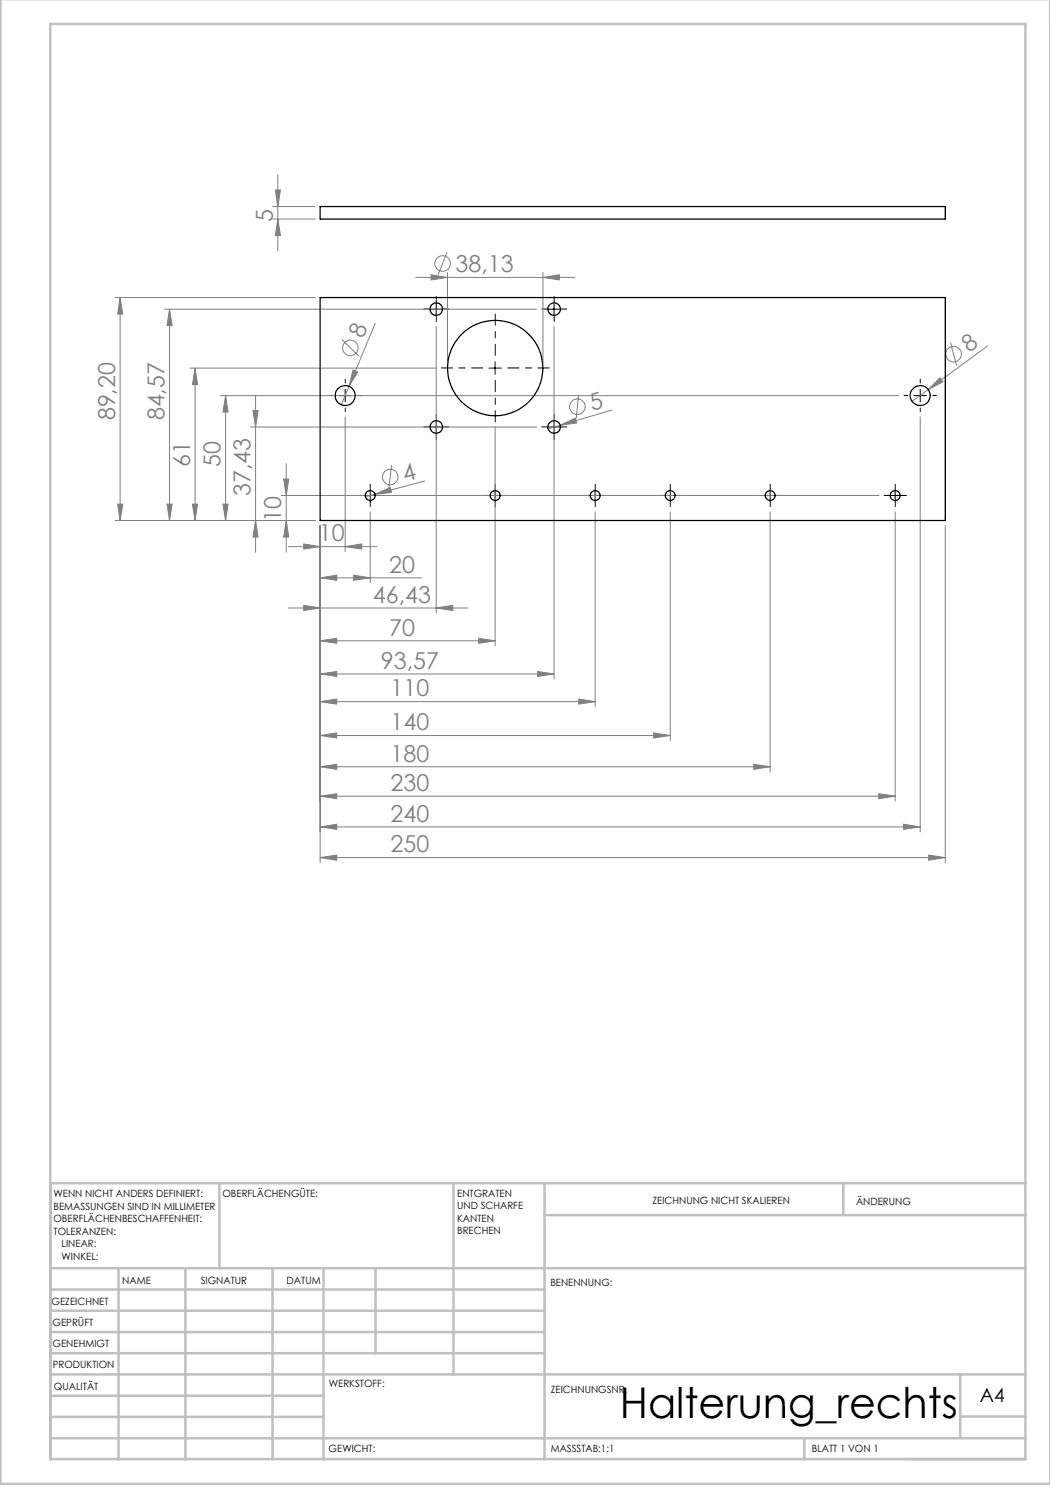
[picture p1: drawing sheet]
<svg xmlns="http://www.w3.org/2000/svg" width="210mm" height="297mm" viewBox="0 0 210 297" stroke-linecap="round" stroke-linejoin="round" font-family="sans-serif">
<g fill="none" stroke="#808080" stroke-width=".2">
<path d="M55.1 38h1l-.5 3.3zM55.6 35v15.2M23 59.5h40M24 59.5v44.6M24 59.5l.6 3.3h-1.1zM54.6 43.8h8.4M54.6 41.3h8.4M55.6 43.8l.5 3.3h-1zM83.1 55.5h31.8M86.2 55l3.3 .5-3.3 .5zM89.4 50.5l-1.8 4.4M89.5 54.5v18.1"/>
<path d="M108.6 55.5l3.3-.5v1zM108.6 54.5v18.1M32.9 61.8h74.4M33.9 61.8v42.3M33.9 61.8l.5 3.3h-1zM38 73.6h49.2M39 73.6v30.5M39 73.6l.5 3.3h-1zM44.1 79.1h135.7M45.1 79.1v25M45.1 79.1l.5 3.3h-1zM51.1 79.1v31.4"/>
<path d="M68.4 67.9l3.4 3.4M69.8 77.3l-1.5 3.7M70.6 74l.9 .4-1.7 2.9zM75 64.7l-5.2 12.6M87.2 65.3v57.3M110.8 65.3v70.5M115.7 78.9l-.4 4.8M188 75.6l.6 .8-3 1.5zM190.1 68.5l1.2 4.6M197.5 69.2l-15.1 11.1M50.1 85.4h57.2M50.6 82.1h1l-.5 3.3z"/>
<path d="M56.2 99.1h119.6M56.7 95.8h1l-.4 3.3zM57.3 92.7v17.8M69 83.4v26.9M75 98.8l3.1-1.3 .2 1zM75 98.8l-1.9 .6M78.3 93l-.5 4.8M84.9 96.2l-9.9 2.6M99 85.4v43.7M112 85.1l3-1.5 .3 1zM122.4 82l-12.8 3.8M184 83.4v83"/>
<path d="M23 104.1h40M23.5 100.8h1.1l-.6 3.3zM33.4 100.8h1l-.5 3.3zM38.5 100.8h1l-.5 3.3zM44.6 100.8h1l-.5 3.3zM51.1 104.1l.5 3.3h-1zM57.3 104.1l.4 3.3h-1zM57.7 109.3h17.7M60.7 108.8l3.3 .5-3.3 .5zM64 115.6l3.3-.6v1.1zM64 105.1v67.4M64 115.6h20.3"/>
<path d="M69 109.3l3.4-.5v1zM70.7 115l3.3 .6-3.3 .5zM74 102.4v14.2M119 102.4v38.9M134.1 102.4v45.7M154 102.4v52M179 102.4v57.8M189.1 105.1v67.4M57.7 121.6h35.9M60.7 121.1l3.3 .5-3.3 .5zM64 128.2l3.3-.5v1zM64 134.8l3.3-.5v1z"/>
<path d="M64 128.2h35M64 134.8h46.8M87.2 121.6l3.4-.5v1zM95.7 127.7l3.3 .5-3.3 .5zM107.5 134.3l3.3 .5-3.3 .5zM115.7 139.8l3.3 .5-3.3 .5zM64 140.3l3.3-.5v1zM64 147.1l3.3-.5v1zM64 153.3l3.3-.4v1zM64 159.2l3.3-.5v1zM64 140.3h55M64 147.1h70.1"/>
<path d="M64 153.3h90M64 159.2h115M130.7 146.6l3.4 .5-3.4 .5zM150.7 152.9l3.3 .4-3.3 .6zM175.8 158.7l3.2 .5-3.2 .5zM64 165.4l3.3-.6v1.1zM64 171.5l3.3-.5v1zM64 165.4h120M64 171.5h125.1M180.7 164.8l3.3 .6-3.3 .5zM185.7 171l3.4 .5-3.4 .5z"/>
<circle cx="88.5" cy="52.7" r="1.56"/>
<circle cx="70.1" cy="69.6" r="1.55"/>
<circle cx="190.7" cy="70.8" r="1.55"/>
<circle cx="78" cy="95.4" r="1.56"/>
<circle cx="115.5" cy="81.3" r="1.55"/>
</g>
<g fill="none" stroke="#000" stroke-width=".2" stroke-dasharray="15.2 1.3 1.3 1.3">
<path d="M66.6 79.1h-.8M69.1 76.6v-.8M71.6 79.1h.7M86 61.8h-1.2M87.3 60.6v-1.3M87.3 63.1v1.2M88.5 61.8h1.3M109.6 61.8h-1.3M110.8 60.6v-1.3M110.8 63.1v1.2M112.1 61.8h1.2M181.6 79.1h-.8"/>
<path d="M184.1 76.6v-.8M186.6 79.1h.7M69.1 81.6v.7M72.8 99.1h-1M74.1 97.8v-1M75.3 99.1h1M86 85.4h-1.2M87.3 84.1v-1.2M87.3 86.6v1.3M88.5 85.4h1.3M97.8 99.1h-1M99.1 97.8v-1"/>
<path d="M100.3 99.1h1M109.6 85.4h-1.3M110.8 84.1v-1.2M110.8 86.6v1.3M112.1 85.4h1.2M117.8 99.1h-1M119.1 97.8v-1M120.3 99.1h1M132.8 99.1h-1M134.1 97.8v-1M135.3 99.1h1M152.8 99.1h-1"/>
<path d="M154.1 97.8v-1M155.3 99.1h1M177.8 99.1h-1M179.1 97.8v-1M180.3 99.1h1M184.1 81.6v.7M74.1 100.3v1M99.1 100.3v1M119.1 100.3v1M134.1 100.3v1M154.1 100.3v1M179.1 100.3v1"/>
</g>
<path d="M96.6 73.6h-8.3M99.1 71.1v-8.3M99.1 76.1v8.3M101.6 73.6h8.2" fill="none" stroke="#000" stroke-width=".2" stroke-dasharray="15.2 1.3 1.3 1.3" stroke-dashoffset="13"/>
<g fill="none" stroke="#000" stroke-width=".2">
<path d="M67.8 79.1h2.5M69 77.9v2.5M86 61.8h2.5M87.2 60.6v2.5M97.8 73.6h2.5M99 72.4v2.5M109.6 61.8h2.5M110.8 60.6v2.5M182.8 79.1h2.5M184 77.9v2.5M72.8 99.1h2.5M74 97.9v2.5"/>
<path d="M86 85.4h2.5M87.2 84.1v2.5M97.8 99.1h2.5M99 97.9v2.5M109.6 85.4h2.5M110.8 84.1v2.5M117.8 99.1h2.5M119 97.9v2.5M132.8 99.1h2.5M134.1 97.9v2.5M152.8 99.1h2.5M154 97.9v2.5"/>
<path d="M177.8 99.1h2.5M179 97.9v2.5"/>
</g>
<g fill="none" stroke="#c0c0c0" stroke-width=".5">
<path d="M.1 -.1v296.9h209.9v-296.9M10.1 4.8h195v287h-195zM43.9 236.6v17M90.7 236.6v38.3M108.9 236.6v55.3M168.7 236.6v6.3M205.1 236.6h-195v55.3M10.1 253.6h195M10.1 257.9h98.8M23.7 253.6v38.3M37.1 253.6v38.3M54.5 253.6v38.3"/>
<path d="M64.7 253.6v38.3M75.1 253.6v17M108.9 243h96.2M10.1 270.6h98.8M10.1 266.4h98.8M10.1 262.1h98.8M10.1 279.1h54.6M10.1 274.9h195M192.1 274.8v12.7M10.1 287.7h195M10.1 283.4h54.6M160.9 287.5v4.3"/>
<path d="M192.1 283.3h13"/>
</g>
<g fill="#808080">
<path d="M75 98.8l3.1-1.3 .2 1z"/>
<path d="M112 85.1l3-1.5 .3 1z"/>
<path d="M188 75.6l.6 .8-3 1.5z"/>
<path d="M70.6 74l.9 .4-1.7 2.9z"/>
<path d="M60.7 108.8l3.3 .5-3.3 .5zM69 109.3l3.4-.5v1zM64 115.6l3.3-.6v1.1zM70.7 115l3.3 .6-3.3 .5zM60.7 121.1l3.3 .5-3.3 .5zM87.2 121.6l3.4-.5v1zM64 128.2l3.3-.5v1zM95.7 127.7l3.3 .5-3.3 .5zM64 134.8l3.3-.5v1zM107.5 134.3l3.3 .5-3.3 .5zM64 140.3l3.3-.5v1zM115.7 139.8l3.3 .5-3.3 .5zM64 147.1l3.3-.5v1zM130.7 146.6l3.4 .5-3.4 .5zM64 153.3l3.3-.4v1zM150.7 152.9l3.3 .4-3.3 .6zM64 159.2l3.3-.5v1zM175.8 158.7l3.2 .5-3.2 .5zM64 165.4l3.3-.6v1.1zM180.7 164.8l3.3 .6-3.3 .5zM64 171.5l3.3-.5v1zM185.7 171l3.4 .5-3.4 .5zM86.2 55l3.3 .5-3.3 .5zM108.6 55.5l3.3-.5v1z"/>
<path d="M57.3 104.1l.4 3.3h-1zM56.7 95.8h1l-.4 3.3zM51.1 104.1l.5 3.3h-1zM50.6 82.1h1l-.5 3.3zM44.6 100.8h1l-.5 3.3zM45.1 79.1l.5 3.3h-1zM38.5 100.8h1l-.5 3.3zM39 73.6l.5 3.3h-1zM33.4 100.8h1l-.5 3.3zM33.9 61.8l.5 3.3h-1zM23.5 100.8h1.1l-.6 3.3zM24 59.5l.6 3.3h-1.1zM55.6 43.8l.5 3.3h-1zM55.1 38h1l-.5 3.3z"/>
</g>
<g fill="none" stroke="#000" stroke-width=".25">
<path d="M64 59.5h125.1v44.6h-125.1zM64 41.3h125.1v2.5h-125.1z"/>
<circle cx="69.1" cy="79.1" r="2"/>
<circle cx="87.3" cy="61.8" r="1.26"/>
<circle cx="99" cy="73.6" r="9.5"/>
<circle cx="110.8" cy="61.8" r="1.26"/>
<circle cx="184.1" cy="79.1" r="2"/>
<circle cx="74" cy="99.1" r=".99"/>
<circle cx="87.3" cy="85.4" r="1.26"/>
<circle cx="99.1" cy="99.1" r=".99"/>
<circle cx="110.8" cy="85.4" r="1.26"/>
<circle cx="119.1" cy="99.1" r=".99"/>
<circle cx="134.1" cy="99.1" r=".99"/>
<circle cx="154.1" cy="99.1" r=".99"/>
<circle cx="179" cy="99.1" r=".99"/>
</g>
<text font-size="8.5" x="124" y="283.5">Halterung_rechts</text>
<g font-size="4.7" fill="#808080">
<text x="54.6" y="44.5" transform="rotate(-90 54.6 44.5)">5</text>
<text x="91.1" y="54.4">38,13</text>
<text x="72.7" y="67.8" transform="rotate(-68 72.7 67.8)">8</text>
<text x="193.8" y="70.7" transform="rotate(-36 193.8 70.7)">8</text>
<text x="118.4" y="82.2" transform="rotate(-16 118.4 82.2)">5</text>
<text x="23" y="84.1" transform="rotate(-90 23 84.1)">89,20</text>
<text x="32.9" y="84.1" transform="rotate(-90 32.9 84.1)">84,57</text>
<text x="38" y="93.4" transform="rotate(-90 38 93.4)">61</text>
<text x="44.1" y="93.4" transform="rotate(-90 44.1 93.4)">50</text>
<text x="50.1" y="99.2" transform="rotate(-90 50.1 99.2)">37,43</text>
<text x="81" y="96.4" transform="rotate(-15 81 96.4)">4</text>
<text x="56.2" y="104.3" transform="rotate(-90 56.2 104.3)">10</text>
<text x="63.8" y="108.3">10</text>
<text x="77.8" y="114.5">20</text>
<text x="74.6" y="120.6">46,43</text>
<text x="77.8" y="127.1">70</text>
<text x="76.2" y="133.8">93,57</text>
<text x="78.1" y="139.3">110</text>
<text x="78.1" y="146.1">140</text>
<text x="78.1" y="152.3">180</text>
<text x="78.1" y="158.2">230</text>
<text x="78.1" y="164.3">240</text>
<text x="78.1" y="170.5">250</text>
</g>
<text font-size="3.9" x="196" y="280.4">A4</text>
<g font-size="2">
<text x="10.7" y="239.5">WENN NICHT ANDERS DEFINIERT:</text>
<text x="44.5" y="239.5">OBERFLÄCHENGÜTE:</text>
<text x="91.4" y="239.4">ENTGRATEN</text>
<text x="10.7" y="242">BEMASSUNGEN SIND IN MILLIMETER</text>
<text x="10.7" y="244.5">OBERFLÄCHENBESCHAFFENHEIT:</text>
<text x="91.4" y="241.9">UND SCHARFE</text>
<text x="91.4" y="244.4">KANTEN</text>
<text x="130.5" y="240.8">ZEICHNUNG NICHT SKALIEREN</text>
<text x="171.2" y="241">ÄNDERUNG</text>
<text x="10.7" y="247">TOLERANZEN:</text>
<text x="12.3" y="249.5">LINEAR:</text>
<text x="12.3" y="252">WINKEL:</text>
<text x="91.4" y="246.9">BRECHEN</text>
<text x="24.4" y="256.9">NAME</text>
<text x="40.1" y="256.8">SIGNATUR</text>
<text x="57.3" y="256.8">DATUM</text>
<text x="110.1" y="257.1">BENENNUNG:</text>
<text x="10.3" y="260.9">GEZEICHNET</text>
<text x="10.5" y="269.3">GENEHMIGT</text>
<text x="10.5" y="265.2">GEPRÜFT</text>
<text x="10.6" y="273.6">PRODUKTION</text>
<text x="10.8" y="278">QUALITÄT</text>
<text x="65.8" y="277.4">WERKSTOFF:</text>
<text x="110.2" y="278.5">ZEICHNUNGSNR.</text>
<text x="65.7" y="290.4">GEWICHT:</text>
<text x="110.2" y="290.5">MASSSTAB:1:1</text>
<text x="162.4" y="290.4">BLATT 1 VON 1</text>
</g>
</svg>
